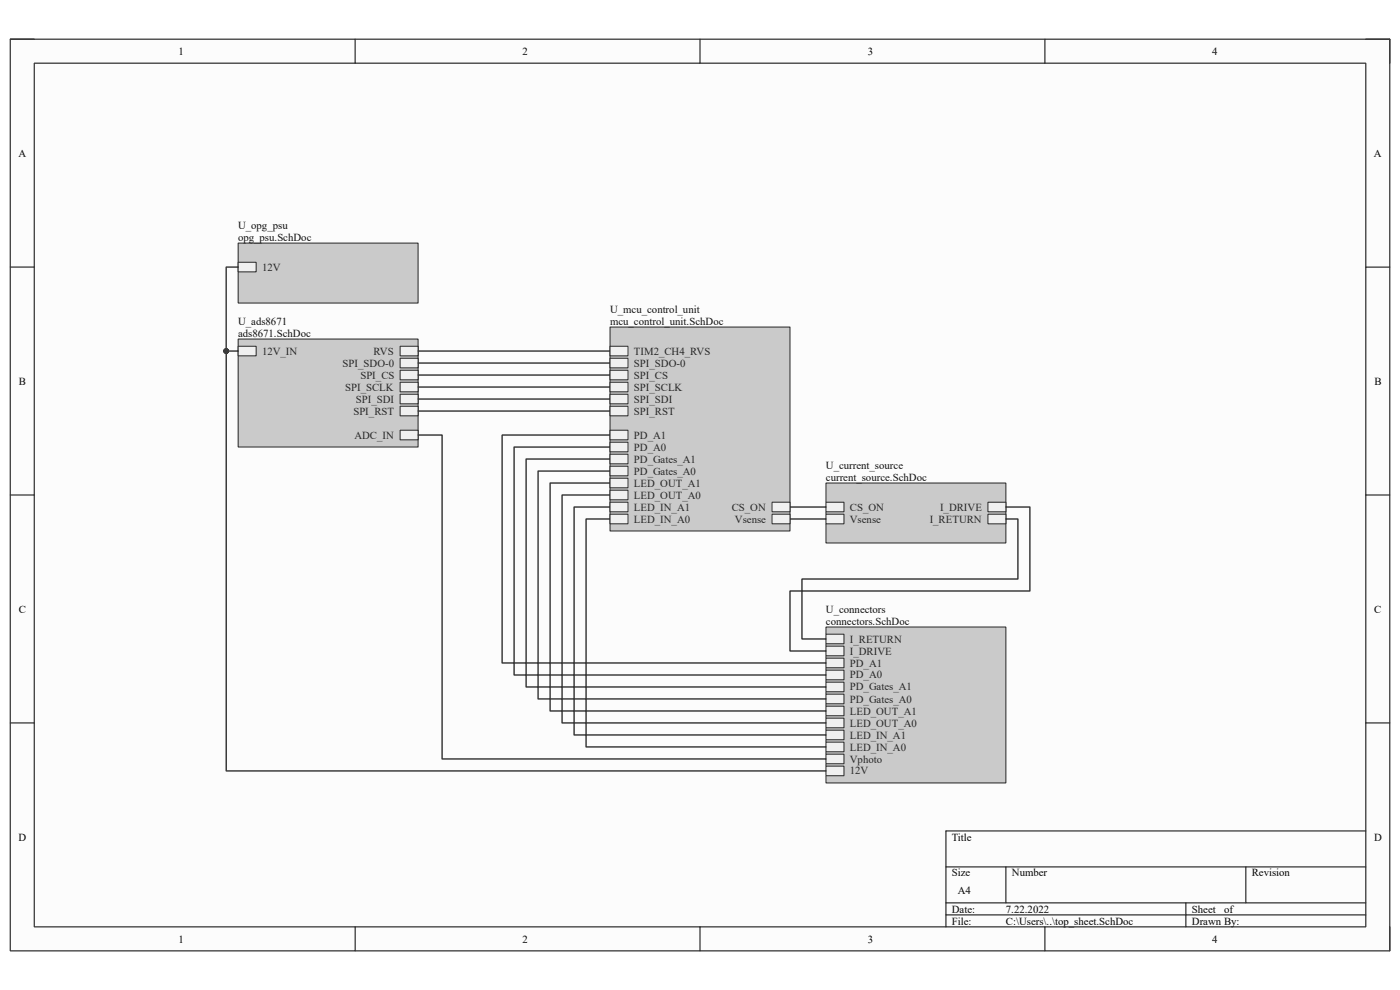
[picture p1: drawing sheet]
<svg xmlns="http://www.w3.org/2000/svg" width="297mm" height="210mm" viewBox="0 0 297 210" stroke-linecap="round" stroke-linejoin="round" font-family="sans-serif">
<path d="M2.2 8.3h292.7v193.4h-292.7z" fill-rule="evenodd" fill="#fcfcfc"/>
<path d="M2.2 8.3h292.7v193.4h-292.7z" fill="none" stroke="#000" stroke-width=".21"/>
<path d="M7.3 13.4h282.5v183.2h-282.5z" fill-rule="evenodd" fill="#fcfcfc"/>
<g fill="none" stroke="#000" stroke-width=".21">
<path d="M2.2 8.3h5.1M7.3 13.4h282.5v183.2h-282.5zM75.3 8.3v5.1M148.5 8.3v5.1M221.7 8.3v5.1M289.8 8.3h5.1v5.1M2.2 56.7h5.1M289.8 56.7h5.1M2.2 105h5.1M289.8 105h5.1M2.2 153.4h5.1M289.8 153.4h5.1"/>
<path d="M289.8 176.3h-89.1v20.3M75.3 196.6v5.1M148.5 196.6v5.1M200.7 183.9h89.1M200.7 191.5h89.1M200.7 194.1h89.1M213.4 183.9v7.6M221.7 196.6v5.1M251.6 191.5v5.1M264.3 183.9v7.6M294.9 196.6v5.1"/>
</g>
<path d="M50.5 71.9h38.2v22.9h-38.2z" fill-rule="evenodd" fill="#cacaca"/>
<path d="M50.5 71.9h38.2v22.9h-38.2z" fill="none" stroke="#262626" stroke-width=".21"/>
<path d="M84.9 76h3.8v2h-3.8z" fill-rule="evenodd" fill="#f0f0f0"/>
<path d="M84.9 76h3.8v2h-3.8z" fill="none" stroke="#262626" stroke-width=".21"/>
<path d="M84.9 81.1h3.8v2h-3.8z" fill-rule="evenodd" fill="#f0f0f0"/>
<path d="M84.9 81.1h3.8v2h-3.8z" fill="none" stroke="#262626" stroke-width=".21"/>
<path d="M84.9 78.5h3.8v2.1h-3.8z" fill-rule="evenodd" fill="#f0f0f0"/>
<path d="M84.9 78.5h3.8v2.1h-3.8z" fill="none" stroke="#262626" stroke-width=".21"/>
<path d="M84.9 83.6h3.8v2.1h-3.8z" fill-rule="evenodd" fill="#f0f0f0"/>
<path d="M84.9 83.6h3.8v2.1h-3.8z" fill="none" stroke="#262626" stroke-width=".21"/>
<path d="M84.9 86.2h3.8v2h-3.8z" fill-rule="evenodd" fill="#f0f0f0"/>
<path d="M84.9 86.2h3.8v2h-3.8z" fill="none" stroke="#262626" stroke-width=".21"/>
<path d="M50.5 73.5h3.8v2h-3.8z" fill-rule="evenodd" fill="#f0f0f0"/>
<path d="M50.5 73.5h3.8v2h-3.8z" fill="none" stroke="#262626" stroke-width=".21"/>
<path d="M84.9 73.5h3.8v2h-3.8z" fill-rule="evenodd" fill="#f0f0f0"/>
<path d="M84.9 73.5h3.8v2h-3.8z" fill="none" stroke="#262626" stroke-width=".21"/>
<path d="M84.9 91.3h3.8v2h-3.8z" fill-rule="evenodd" fill="#f0f0f0"/>
<path d="M84.9 91.3h3.8v2h-3.8z" fill="none" stroke="#262626" stroke-width=".21"/>
<path d="M175.2 102.5h38.2v12.7h-38.2z" fill-rule="evenodd" fill="#cacaca"/>
<path d="M175.2 102.5h38.2v12.7h-38.2z" fill="none" stroke="#262626" stroke-width=".21"/>
<path d="M209.6 106.5h3.8v2.1h-3.8z" fill-rule="evenodd" fill="#f0f0f0"/>
<path d="M209.6 106.5h3.8v2.1h-3.8z" fill="none" stroke="#262626" stroke-width=".21"/>
<path d="M209.6 109.1h3.8v2h-3.8z" fill-rule="evenodd" fill="#f0f0f0"/>
<path d="M209.6 109.1h3.8v2h-3.8z" fill="none" stroke="#262626" stroke-width=".21"/>
<path d="M175.2 106.5h3.8v2.1h-3.8z" fill-rule="evenodd" fill="#f0f0f0"/>
<path d="M175.2 106.5h3.8v2.1h-3.8z" fill="none" stroke="#262626" stroke-width=".21"/>
<path d="M175.2 109.1h3.8v2h-3.8z" fill-rule="evenodd" fill="#f0f0f0"/>
<path d="M175.2 109.1h3.8v2h-3.8z" fill="none" stroke="#262626" stroke-width=".21"/>
<path d="M50.5 51.6h38.2v12.7h-38.2z" fill-rule="evenodd" fill="#cacaca"/>
<path d="M50.5 51.6h38.2v12.7h-38.2z" fill="none" stroke="#262626" stroke-width=".21"/>
<path d="M50.5 55.6h3.8v2.1h-3.8z" fill-rule="evenodd" fill="#f0f0f0"/>
<path d="M50.5 55.6h3.8v2.1h-3.8z" fill="none" stroke="#262626" stroke-width=".21"/>
<path d="M175.2 133h38.2v33.1h-38.2z" fill-rule="evenodd" fill="#cacaca"/>
<path d="M175.2 133h38.2v33.1h-38.2z" fill="none" stroke="#262626" stroke-width=".21"/>
<path d="M175.2 134.5h3.8v2.1h-3.8z" fill-rule="evenodd" fill="#f0f0f0"/>
<path d="M175.2 134.5h3.8v2.1h-3.8z" fill="none" stroke="#262626" stroke-width=".21"/>
<path d="M175.2 137.1h3.8v2h-3.8z" fill-rule="evenodd" fill="#f0f0f0"/>
<path d="M175.2 137.1h3.8v2h-3.8z" fill="none" stroke="#262626" stroke-width=".21"/>
<path d="M175.2 139.6h3.8v2.1h-3.8z" fill-rule="evenodd" fill="#f0f0f0"/>
<path d="M175.2 139.6h3.8v2.1h-3.8z" fill="none" stroke="#262626" stroke-width=".21"/>
<path d="M175.2 144.7h3.8v2h-3.8z" fill-rule="evenodd" fill="#f0f0f0"/>
<path d="M175.2 144.7h3.8v2h-3.8z" fill="none" stroke="#262626" stroke-width=".21"/>
<path d="M175.2 147.3h3.8v2h-3.8z" fill-rule="evenodd" fill="#f0f0f0"/>
<path d="M175.2 147.3h3.8v2h-3.8z" fill="none" stroke="#262626" stroke-width=".21"/>
<path d="M175.2 149.8h3.8v2h-3.8z" fill-rule="evenodd" fill="#f0f0f0"/>
<path d="M175.2 149.8h3.8v2h-3.8z" fill="none" stroke="#262626" stroke-width=".21"/>
<path d="M175.2 152.3h3.8v2.1h-3.8z" fill-rule="evenodd" fill="#f0f0f0"/>
<path d="M175.2 152.3h3.8v2.1h-3.8z" fill="none" stroke="#262626" stroke-width=".21"/>
<path d="M175.2 154.9h3.8v2h-3.8z" fill-rule="evenodd" fill="#f0f0f0"/>
<path d="M175.2 154.9h3.8v2h-3.8z" fill="none" stroke="#262626" stroke-width=".21"/>
<path d="M175.2 157.4h3.8v2.1h-3.8z" fill-rule="evenodd" fill="#f0f0f0"/>
<path d="M175.2 157.4h3.8v2.1h-3.8z" fill="none" stroke="#262626" stroke-width=".21"/>
<path d="M175.2 142.2h3.8v2h-3.8z" fill-rule="evenodd" fill="#f0f0f0"/>
<path d="M175.2 142.2h3.8v2h-3.8z" fill="none" stroke="#262626" stroke-width=".21"/>
<path d="M175.2 162.5h3.8v2.1h-3.8z" fill-rule="evenodd" fill="#f0f0f0"/>
<path d="M175.2 162.5h3.8v2.1h-3.8z" fill="none" stroke="#262626" stroke-width=".21"/>
<path d="M175.2 160h3.8v2h-3.8z" fill-rule="evenodd" fill="#f0f0f0"/>
<path d="M175.2 160h3.8v2h-3.8z" fill="none" stroke="#262626" stroke-width=".21"/>
<path d="M50.5 56.7h-2.5v17.8h2.5" fill="none" stroke="#0e0e0e" stroke-width=".25"/>
<circle cx="48" cy="74.5" r=".51" fill="#0e0e0e"/>
<circle cx="48" cy="74.5" r=".51" fill="none" stroke="#0e0e0e" stroke-width=".21"/>
<g fill="none" stroke="#0e0e0e" stroke-width=".25">
<path d="M48 74.5v89h127.2M88.7 74.5h40.7M88.7 77h40.7M88.7 79.6h40.7M88.7 92.3h5.1v68.7h81.4M88.7 82.1h40.7M88.7 84.7h40.7M88.7 87.2h40.7M129.4 94.8h-20.3v48.4h66.1M129.4 97.4h-17.8v48.3h63.6M129.4 99.9h-15.2v48.4h61M129.4 92.3h-22.9v48.3h68.7"/>
<path d="M129.4 102.5h-12.7v48.3h58.5M129.4 105h-10.2v48.4h56M129.4 107.6h-7.6v48.3h53.4M129.4 110.1h-5.1v48.4h50.9M167.6 107.6h7.6M167.6 110.1h7.6M213.4 110.1h2.6v12.7h-45.9v12.8h5.1M213.4 107.6h5.1v17.8h-50.9v12.7h7.6"/>
</g>
<circle cx="48" cy="74.5" r=".51" fill="#0e0e0e"/>
<circle cx="48" cy="74.5" r=".51" fill="none" stroke="#0e0e0e" stroke-width=".21"/>
<path d="M129.4 69.4h38.2v43.2h-38.2z" fill-rule="evenodd" fill="#cacaca"/>
<path d="M129.4 69.4h38.2v43.2h-38.2z" fill="none" stroke="#262626" stroke-width=".21"/>
<path d="M129.4 76h3.8v2h-3.8z" fill-rule="evenodd" fill="#f0f0f0"/>
<path d="M129.4 76h3.8v2h-3.8z" fill="none" stroke="#262626" stroke-width=".21"/>
<path d="M129.4 78.5h3.8v2.1h-3.8z" fill-rule="evenodd" fill="#f0f0f0"/>
<path d="M129.4 78.5h3.8v2.1h-3.8z" fill="none" stroke="#262626" stroke-width=".21"/>
<path d="M129.4 81.1h3.8v2h-3.8z" fill-rule="evenodd" fill="#f0f0f0"/>
<path d="M129.4 81.1h3.8v2h-3.8z" fill="none" stroke="#262626" stroke-width=".21"/>
<path d="M129.4 83.6h3.8v2.1h-3.8z" fill-rule="evenodd" fill="#f0f0f0"/>
<path d="M129.4 83.6h3.8v2.1h-3.8z" fill="none" stroke="#262626" stroke-width=".21"/>
<path d="M129.4 86.2h3.8v2h-3.8z" fill-rule="evenodd" fill="#f0f0f0"/>
<path d="M129.4 86.2h3.8v2h-3.8z" fill="none" stroke="#262626" stroke-width=".21"/>
<path d="M163.8 106.5h3.8v2.1h-3.8z" fill-rule="evenodd" fill="#f0f0f0"/>
<path d="M163.8 106.5h3.8v2.1h-3.8z" fill="none" stroke="#262626" stroke-width=".21"/>
<path d="M129.4 91.3h3.8v2h-3.8z" fill-rule="evenodd" fill="#f0f0f0"/>
<path d="M129.4 91.3h3.8v2h-3.8z" fill="none" stroke="#262626" stroke-width=".21"/>
<path d="M129.4 93.8h3.8v2h-3.8z" fill-rule="evenodd" fill="#f0f0f0"/>
<path d="M129.4 93.8h3.8v2h-3.8z" fill="none" stroke="#262626" stroke-width=".21"/>
<path d="M129.4 96.4h3.8v2h-3.8z" fill-rule="evenodd" fill="#f0f0f0"/>
<path d="M129.4 96.4h3.8v2h-3.8z" fill="none" stroke="#262626" stroke-width=".21"/>
<path d="M129.4 98.9h3.8v2h-3.8z" fill-rule="evenodd" fill="#f0f0f0"/>
<path d="M129.4 98.9h3.8v2h-3.8z" fill="none" stroke="#262626" stroke-width=".21"/>
<path d="M129.4 101.4h3.8v2.1h-3.8z" fill-rule="evenodd" fill="#f0f0f0"/>
<path d="M129.4 101.4h3.8v2.1h-3.8z" fill="none" stroke="#262626" stroke-width=".21"/>
<path d="M129.4 104h3.8v2h-3.8z" fill-rule="evenodd" fill="#f0f0f0"/>
<path d="M129.4 104h3.8v2h-3.8z" fill="none" stroke="#262626" stroke-width=".21"/>
<path d="M129.4 106.5h3.8v2.1h-3.8z" fill-rule="evenodd" fill="#f0f0f0"/>
<path d="M129.4 106.5h3.8v2.1h-3.8z" fill="none" stroke="#262626" stroke-width=".21"/>
<path d="M129.4 109.1h3.8v2h-3.8z" fill-rule="evenodd" fill="#f0f0f0"/>
<path d="M129.4 109.1h3.8v2h-3.8z" fill="none" stroke="#262626" stroke-width=".21"/>
<path d="M163.8 109.1h3.8v2h-3.8z" fill-rule="evenodd" fill="#f0f0f0"/>
<path d="M163.8 109.1h3.8v2h-3.8z" fill="none" stroke="#262626" stroke-width=".21"/>
<path d="M129.4 73.5h3.8v2h-3.8z" fill-rule="evenodd" fill="#f0f0f0"/>
<path d="M129.4 73.5h3.8v2h-3.8z" fill="none" stroke="#262626" stroke-width=".21"/>
<g font-size="2.3">
<text x="37.9" y="11.6">1</text>
<text x="110.9" y="11.6">2</text>
<text x="184.1" y="11.6">3</text>
<text x="257.2" y="11.6">4</text>
<text x="3.9" y="33.2">A</text>
<text x="291.5" y="33.2">A</text>
<text x="4" y="81.6">B</text>
<text x="291.6" y="81.6">B</text>
<text x="4" y="130">C</text>
<text x="291.5" y="130">C</text>
<text x="3.9" y="178.3">D</text>
<text x="201.9" y="178.3">Title</text>
<text x="291.5" y="178.3">D</text>
<text x="201.9" y="185.9">Size</text>
<text x="214.7" y="185.9">Number</text>
<text x="265.6" y="185.9">Revision</text>
<text x="203.2" y="189.7">A4</text>
<text x="201.9" y="193.6">Date:</text>
<text x="201.9" y="196.1">File:</text>
<text x="213.4" y="193.6">7.22.2022</text>
<text x="213.4" y="196.1">C:\Users\..\top_sheet.SchDoc</text>
<text x="252.8" y="193.6">Sheet</text>
<text x="252.9" y="196.1">Drawn By:</text>
<text x="259.7" y="193.6">of</text>
<text x="37.9" y="199.9">1</text>
<text x="110.9" y="199.9">2</text>
<text x="184.1" y="199.9">3</text>
<text x="257.2" y="199.9">4</text>
</g>
<g font-size="2.3" fill="#0e0e0e">
<text x="50.5" y="48.5">U_opg_psu</text>
<text x="50.5" y="51.1">opg_psu.SchDoc</text>
<text x="50.5" y="68.9">U_ads8671</text>
<text x="50.5" y="71.4">ads8671.SchDoc</text>
<text x="129.4" y="66.3">U_mcu_control_unit</text>
<text x="129.4" y="68.9">mcu_control_unit.SchDoc</text>
<text x="175.2" y="99.4">U_current_source</text>
<text x="175.2" y="101.9">current_source.SchDoc</text>
<text x="175.2" y="130">U_connectors</text>
<text x="175.2" y="132.5">connectors.SchDoc</text>
</g>
<g font-size="2.3" fill="#262626">
<text x="55.6" y="57.4">12V</text>
<text x="55.6" y="75.2">12V_IN</text>
<text x="72.7" y="77.8">SPI_SDO-0</text>
<text x="79.2" y="75.2">RVS</text>
<text x="134.5" y="77.8">SPI_SDO-0</text>
<text x="134.5" y="75.2">TIM2_CH4_RVS</text>
<text x="73.2" y="82.9">SPI_SCLK</text>
<text x="76.5" y="80.3">SPI_CS</text>
<text x="134.5" y="80.3">SPI_CS</text>
<text x="134.5" y="82.9">SPI_SCLK</text>
<text x="75" y="88">SPI_RST</text>
<text x="75.5" y="85.4">SPI_SDI</text>
<text x="134.5" y="85.4">SPI_SDI</text>
<text x="134.5" y="88">SPI_RST</text>
<text x="75.2" y="93">ADC_IN</text>
<text x="134.5" y="93">PD_A1</text>
<text x="134.5" y="95.6">PD_A0</text>
<text x="134.5" y="98.1">PD_Gates_A1</text>
<text x="134.5" y="100.7">PD_Gates_A0</text>
<text x="134.5" y="103.2">LED_OUT_A1</text>
<text x="134.5" y="105.8">LED_OUT_A0</text>
<text x="134.5" y="108.3">LED_IN_A1</text>
<text x="134.5" y="110.9">LED_IN_A0</text>
<text x="155.2" y="108.3">CS_ON</text>
<text x="155.9" y="110.9">Vsense</text>
<text x="180.3" y="108.3">CS_ON</text>
<text x="180.3" y="110.9">Vsense</text>
<text x="197.2" y="110.9">I_RETURN</text>
<text x="199.4" y="108.3">I_DRIVE</text>
<text x="180.3" y="136.3">I_RETURN</text>
<text x="180.3" y="138.9">I_DRIVE</text>
<text x="180.3" y="141.4">PD_A1</text>
<text x="180.3" y="143.9">PD_A0</text>
<text x="180.3" y="146.5">PD_Gates_A1</text>
<text x="180.3" y="149.1">PD_Gates_A0</text>
<text x="180.3" y="151.6">LED_OUT_A1</text>
<text x="180.3" y="154.1">LED_OUT_A0</text>
<text x="180.3" y="156.7">LED_IN_A1</text>
<text x="180.3" y="159.2">LED_IN_A0</text>
<text x="180.3" y="161.8">Vphoto</text>
<text x="180.3" y="164.3">12V</text>
</g>
</svg>
